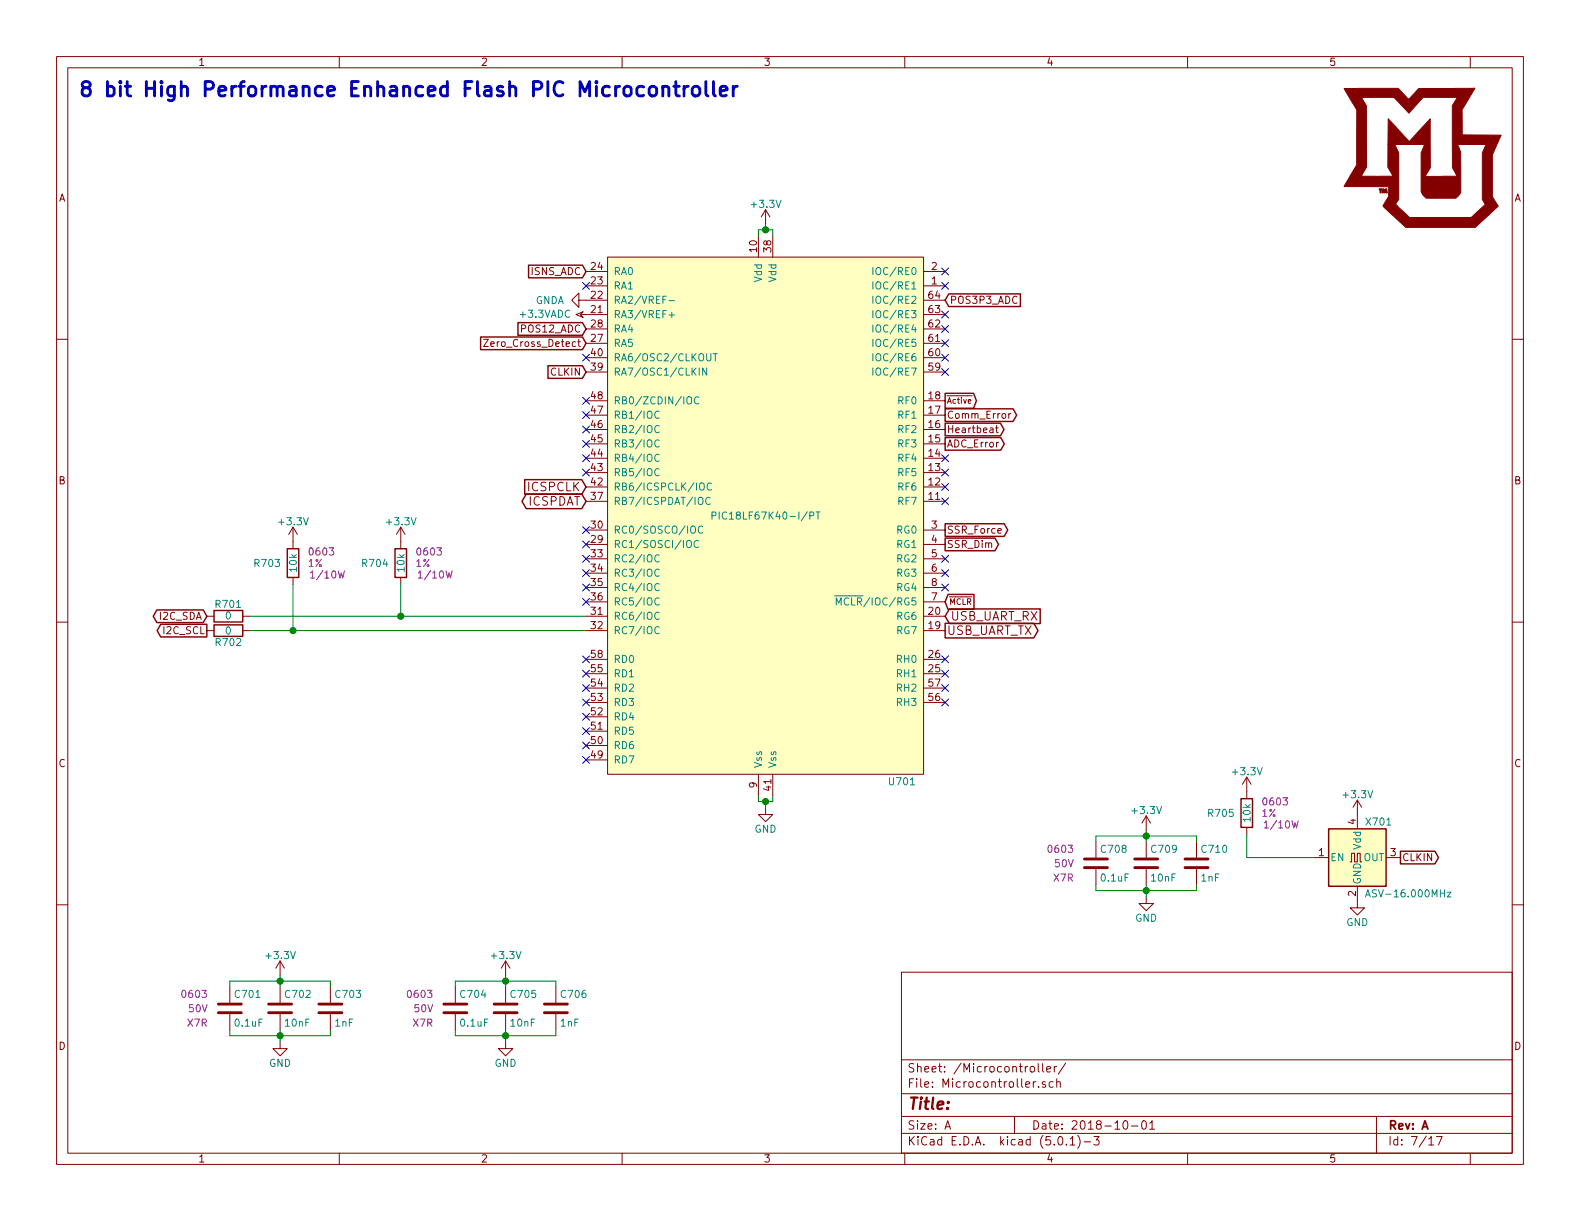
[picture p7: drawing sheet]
EESchema Schematic File Version 4
LIBS:AC_Power_Meter-cache
EELAYER 26 0
EELAYER END
$Descr A 11000 8500
encoding utf-8
Sheet 7 17
Title ""
Date "2018-10-01"
Rev "A"
Comp ""
Comment1 ""
Comment2 ""
Comment3 ""
Comment4 ""
$EndDescr
$Comp
L Custom_Library:PIC18(L)F67K40-I_PT U701
U 1 1
P 5330 3640
F 0 "U701" H 6380 1840 50  0000 R CNN
F 1 "PIC18LF67K40-I/PT" H 5330 3690 50  0000 C CNN
F 2 "Housings_QFP:TQFP-64_10x10mm_Pitch0.5mm" H 5330 5740 50  0001 C CNN
F 3 "" H 4680 4290 50  0001 C CNN
F 4 "PIC18LF67K40-I/PT-ND" H 5330 3640 50  0001 C CNN "Digi-Key PN"
	1    5330 3640
	1    0    0    -1  
$EndComp
$Comp
L power:GND #PWR0712
U 1 1
P 5330 5620
F 0 "#PWR0712" H 5330 5370 50  0001 C CNN
F 1 "GND" H 5330 5470 50  0000 C CNN
F 2 "" H 5330 5620 50  0001 C CNN
F 3 "" H 5330 5620 50  0001 C CNN
	1    5330 5620
	1    0    0    -1  
$EndComp
Wire Wire Line
	5330 5620 5330 5580
Wire Wire Line
	5330 5580 5280 5580
Wire Wire Line
	5280 5580 5280 5540
Wire Wire Line
	5330 5580 5380 5580
Wire Wire Line
	5380 5580 5380 5540
Connection ~ 5330 5580
Wire Wire Line
	5330 1560 5330 1600
Wire Wire Line
	5330 1600 5280 1600
Wire Wire Line
	5280 1600 5280 1640
Wire Wire Line
	5330 1600 5380 1600
Wire Wire Line
	5380 1600 5380 1640
Connection ~ 5330 1600
Text GLabel 6580 4190 2    40   Input ~ 0
~MCLR
Text GLabel 4080 3390 0    60   Input ~ 0
ICSPCLK
Text GLabel 4080 3490 0    60   BiDi ~ 0
ICSPDAT
$Comp
L Custom_Library:C_Custom C?
U 1 1
P 1600 7020
AR Path="/5BB27BA3/5BB289D5" Ref="C?"  Part="1" 
AR Path="/5BB27B84/5BB289D5" Ref="C701"  Part="1" 
F 0 "C701" H 1625 7120 50  0000 L CNN
F 1 "0.1uF" H 1625 6920 50  0000 L CNN
F 2 "Capacitors_SMD:C_0603" H 1638 6870 50  0001 C CNN
F 3 "" H 1625 7120 50  0001 C CNN
F 4 "0603" H 1450 7120 50  0000 R CNN "display_footprint"
F 5 "50V" H 1450 7020 50  0000 R CNN "Voltage"
F 6 "X7R" H 1450 6920 50  0000 R CNN "Dielectric"
F 7 "490-8020-1-ND" H 2025 7520 60  0001 C CNN "Digi-Key PN"
	1    1600 7020
	1    0    0    -1  
$EndComp
$Comp
L Custom_Library:C_Custom C?
U 1 1
P 1950 7020
AR Path="/5BB27BA3/5BB28AC0" Ref="C?"  Part="1" 
AR Path="/5BB27B84/5BB28AC0" Ref="C702"  Part="1" 
F 0 "C702" H 1975 7120 50  0000 L CNN
F 1 "10nF" H 1975 6920 50  0000 L CNN
F 2 "Capacitors_SMD:C_0603" H 1988 6870 50  0001 C CNN
F 3 "" H 1975 7120 50  0001 C CNN
F 4 "0603" H 1800 7120 50  0001 R CNN "display_footprint"
F 5 "50V" H 1800 7020 50  0001 R CNN "Voltage"
F 6 "X7R" H 1800 6920 50  0001 R CNN "Dielectric"
F 7 "1276-1921-1-ND" H 2375 7520 60  0001 C CNN "Digi-Key PN"
	1    1950 7020
	1    0    0    -1  
$EndComp
$Comp
L Custom_Library:C_Custom C?
U 1 1
P 2300 7020
AR Path="/5BB27BA3/5BB28D2A" Ref="C?"  Part="1" 
AR Path="/5BB27B84/5BB28D2A" Ref="C703"  Part="1" 
F 0 "C703" H 2325 7120 50  0000 L CNN
F 1 "1nF" H 2325 6920 50  0000 L CNN
F 2 "Capacitors_SMD:C_0603" H 2338 6870 50  0001 C CNN
F 3 "" H 2325 7120 50  0001 C CNN
F 4 "0603" H 2150 7120 50  0001 R CNN "display_footprint"
F 5 "50V" H 2150 7020 50  0001 R CNN "Voltage"
F 6 "X7R" H 2150 6920 50  0001 R CNN "Dielectric"
F 7 "478-1215-1-ND" H 2725 7520 60  0001 C CNN "Digi-Key PN"
	1    2300 7020
	1    0    0    -1  
$EndComp
$Comp
L power:GND #PWR0702
U 1 1
P 1950 7250
F 0 "#PWR0702" H 1950 7000 50  0001 C CNN
F 1 "GND" H 1950 7100 50  0000 C CNN
F 2 "" H 1950 7250 50  0001 C CNN
F 3 "" H 1950 7250 50  0001 C CNN
	1    1950 7250
	1    0    0    -1  
$EndComp
Wire Wire Line
	1950 6790 1950 6830
Wire Wire Line
	1950 6830 2300 6830
Wire Wire Line
	2300 6830 2300 6870
Connection ~ 1950 6830
Wire Wire Line
	1950 6830 1950 6870
Wire Wire Line
	1950 6830 1600 6830
Wire Wire Line
	1600 6830 1600 6870
Wire Wire Line
	1950 7170 1950 7210
Wire Wire Line
	1950 7210 2300 7210
Wire Wire Line
	2300 7210 2300 7170
Connection ~ 1950 7210
Wire Wire Line
	1950 7210 1950 7250
Wire Wire Line
	1950 7210 1600 7210
Wire Wire Line
	1600 7210 1600 7170
$Comp
L Custom_Library:C_Custom C?
U 1 1
P 3170 7020
AR Path="/5BB27BA3/5BB29946" Ref="C?"  Part="1" 
AR Path="/5BB27B84/5BB29946" Ref="C704"  Part="1" 
F 0 "C704" H 3195 7120 50  0000 L CNN
F 1 "0.1uF" H 3195 6920 50  0000 L CNN
F 2 "Capacitors_SMD:C_0603" H 3208 6870 50  0001 C CNN
F 3 "" H 3195 7120 50  0001 C CNN
F 4 "0603" H 3020 7120 50  0000 R CNN "display_footprint"
F 5 "50V" H 3020 7020 50  0000 R CNN "Voltage"
F 6 "X7R" H 3020 6920 50  0000 R CNN "Dielectric"
F 7 "490-8020-1-ND" H 3595 7520 60  0001 C CNN "Digi-Key PN"
	1    3170 7020
	1    0    0    -1  
$EndComp
$Comp
L Custom_Library:C_Custom C?
U 1 1
P 3520 7020
AR Path="/5BB27BA3/5BB29951" Ref="C?"  Part="1" 
AR Path="/5BB27B84/5BB29951" Ref="C705"  Part="1" 
F 0 "C705" H 3545 7120 50  0000 L CNN
F 1 "10nF" H 3545 6920 50  0000 L CNN
F 2 "Capacitors_SMD:C_0603" H 3558 6870 50  0001 C CNN
F 3 "" H 3545 7120 50  0001 C CNN
F 4 "0603" H 3370 7120 50  0001 R CNN "display_footprint"
F 5 "50V" H 3370 7020 50  0001 R CNN "Voltage"
F 6 "X7R" H 3370 6920 50  0001 R CNN "Dielectric"
F 7 "1276-1921-1-ND" H 3945 7520 60  0001 C CNN "Digi-Key PN"
	1    3520 7020
	1    0    0    -1  
$EndComp
$Comp
L Custom_Library:C_Custom C?
U 1 1
P 3870 7020
AR Path="/5BB27BA3/5BB2995C" Ref="C?"  Part="1" 
AR Path="/5BB27B84/5BB2995C" Ref="C706"  Part="1" 
F 0 "C706" H 3895 7120 50  0000 L CNN
F 1 "1nF" H 3895 6920 50  0000 L CNN
F 2 "Capacitors_SMD:C_0603" H 3908 6870 50  0001 C CNN
F 3 "" H 3895 7120 50  0001 C CNN
F 4 "0603" H 3720 7120 50  0001 R CNN "display_footprint"
F 5 "50V" H 3720 7020 50  0001 R CNN "Voltage"
F 6 "X7R" H 3720 6920 50  0001 R CNN "Dielectric"
F 7 "478-1215-1-ND" H 4295 7520 60  0001 C CNN "Digi-Key PN"
	1    3870 7020
	1    0    0    -1  
$EndComp
$Comp
L power:GND #PWR0706
U 1 1
P 3520 7250
F 0 "#PWR0706" H 3520 7000 50  0001 C CNN
F 1 "GND" H 3520 7100 50  0000 C CNN
F 2 "" H 3520 7250 50  0001 C CNN
F 3 "" H 3520 7250 50  0001 C CNN
	1    3520 7250
	1    0    0    -1  
$EndComp
Wire Wire Line
	3520 6790 3520 6830
Wire Wire Line
	3520 6830 3870 6830
Wire Wire Line
	3870 6830 3870 6870
Connection ~ 3520 6830
Wire Wire Line
	3520 6830 3520 6870
Wire Wire Line
	3520 6830 3170 6830
Wire Wire Line
	3170 6830 3170 6870
Wire Wire Line
	3520 7170 3520 7210
Wire Wire Line
	3520 7210 3870 7210
Wire Wire Line
	3870 7210 3870 7170
Connection ~ 3520 7210
Wire Wire Line
	3520 7210 3520 7250
Wire Wire Line
	3520 7210 3170 7210
Wire Wire Line
	3170 7210 3170 7170
Text GLabel 6580 4390 2    60   Output ~ 0
USB_UART_TX
Text GLabel 6580 4290 2    60   Input ~ 0
USB_UART_RX
Text Notes 540  690  0    100  ~ 20
8 bit High Performance Enhanced Flash PIC Microcontroller
$Comp
L Custom_Library:MU_Logo #G701
U 1 1
P 9900 1100
F 0 "#G701" H 9900 614 60  0001 C CNN
F 1 "MU_Logo" H 9900 1586 60  0001 C CNN
F 2 "" H 9900 1100 50  0001 C CNN
F 3 "" H 9900 1100 50  0001 C CNN
	1    9900 1100
	1    0    0    -1  
$EndComp
Text GLabel 4080 1890 0    50   Input ~ 0
ISNS_ADC
$Comp
L Custom_Library:R_Custom R?
U 1 1
P 2790 3920
AR Path="/5BB27BA3/5BBE6824" Ref="R?"  Part="1" 
AR Path="/5BB27BF7/5BBE6824" Ref="R?"  Part="1" 
AR Path="/5BB27B84/5BBE6824" Ref="R704"  Part="1" 
F 0 "R704" H 2710 3920 50  0000 R CNN
F 1 "10k" V 2790 3920 50  0000 C CNN
F 2 "Resistors_SMD:R_0603" H 2790 3920 50  0001 C CNN
F 3 "" H 2790 3920 50  0001 C CNN
F 4 "0603" H 2890 4000 50  0000 L CNN "display_footprint"
F 5 "1%" H 2890 3920 50  0000 L CNN "Tolerance"
F 6 "1/10W" H 2900 3840 50  0000 L CNN "Wattage"
F 7 "RHM10KADCT-ND" H 3090 4320 60  0001 C CNN "Digi-Key PN"
	1    2790 3920
	1    0    0    -1  
$EndComp
$Comp
L Custom_Library:R_Custom R?
U 1 1
P 2040 3920
AR Path="/5BB27BA3/5BBE682F" Ref="R?"  Part="1" 
AR Path="/5BB27BF7/5BBE682F" Ref="R?"  Part="1" 
AR Path="/5BB27B84/5BBE682F" Ref="R703"  Part="1" 
F 0 "R703" H 1960 3920 50  0000 R CNN
F 1 "10k" V 2040 3920 50  0000 C CNN
F 2 "Resistors_SMD:R_0603" H 2040 3920 50  0001 C CNN
F 3 "" H 2040 3920 50  0001 C CNN
F 4 "0603" H 2140 4000 50  0000 L CNN "display_footprint"
F 5 "1%" H 2140 3920 50  0000 L CNN "Tolerance"
F 6 "1/10W" H 2150 3840 50  0000 L CNN "Wattage"
F 7 "RHM10KADCT-ND" H 2340 4320 60  0001 C CNN "Digi-Key PN"
	1    2040 3920
	1    0    0    -1  
$EndComp
$Comp
L Device:R R?
U 1 1
P 1590 4290
AR Path="/5A2D2FD2/5BBE6845" Ref="R?"  Part="1" 
AR Path="/5A0A8BD0/5BBE6845" Ref="R?"  Part="1" 
AR Path="/5BB27BCC/5BBE6845" Ref="R?"  Part="1" 
AR Path="/5BB27BF7/5BBE6845" Ref="R?"  Part="1" 
AR Path="/5BB27B84/5BBE6845" Ref="R701"  Part="1" 
F 0 "R701" V 1670 4290 50  0000 C CNN
F 1 "0" V 1590 4290 50  0000 C CNN
F 2 "Resistors_SMD:R_0603" V 1520 4290 50  0001 C CNN
F 3 "" V 1670 4290 50  0001 C CNN
F 4 "1%" V 1330 4290 50  0001 C CNN "Tolerance"
F 5 "1/10W" V 1490 4290 50  0001 C CNN "Wattage"
F 6 "0603" V 1410 4290 50  0001 C CNN "display_footprint"
F 7 "P0.0GCT-ND" H 10  -900 50  0001 C CNN "Digi-Key PN"
	1    1590 4290
	0    -1   -1   0   
$EndComp
$Comp
L Device:R R?
U 1 1
P 1590 4390
AR Path="/5A2D2FD2/5BBE684F" Ref="R?"  Part="1" 
AR Path="/5A0A8BD0/5BBE684F" Ref="R?"  Part="1" 
AR Path="/5BB27BCC/5BBE684F" Ref="R?"  Part="1" 
AR Path="/5BB27BF7/5BBE684F" Ref="R?"  Part="1" 
AR Path="/5BB27B84/5BBE684F" Ref="R702"  Part="1" 
F 0 "R702" V 1670 4390 50  0000 C CNN
F 1 "0" V 1590 4390 50  0000 C CNN
F 2 "Resistors_SMD:R_0603" V 1520 4390 50  0001 C CNN
F 3 "" V 1670 4390 50  0001 C CNN
F 4 "1%" V 1330 4390 50  0001 C CNN "Tolerance"
F 5 "1/10W" V 1490 4390 50  0001 C CNN "Wattage"
F 6 "0603" V 1410 4390 50  0001 C CNN "display_footprint"
F 7 "P0.0GCT-ND" H 10  -900 50  0001 C CNN "Digi-Key PN"
	1    1590 4390
	0    1    1    0   
$EndComp
Wire Wire Line
	2040 4070 2040 4390
Wire Wire Line
	2790 4070 2790 4290
Text GLabel 1440 4290 0    50   BiDi ~ 0
I2C_SDA
Text GLabel 1440 4390 0    50   Output ~ 0
I2C_SCL
Text GLabel 4080 2390 0    50   Input ~ 0
Zero_Cross_Detect
Text GLabel 6580 3690 2    50   Output ~ 0
SSR_Force
Text GLabel 6580 3790 2    50   Output ~ 0
SSR_Dim
Text GLabel 6580 2790 2    40   Output ~ 0
~Active
Text GLabel 6580 2890 2    50   Output ~ 0
Comm_Error
Text GLabel 6580 2990 2    50   Output ~ 0
Heartbeat
Text GLabel 6580 3090 2    50   Output ~ 0
ADC_Error
Wire Wire Line
	2790 4290 1740 4290
Wire Wire Line
	1740 4390 2040 4390
$Comp
L Oscillator:ASV-xxxMHz X701
U 1 1
P 9450 5970
F 0 "X701" H 9500 6220 50  0000 L CNN
F 1 "ASV-16.000MHz" H 9500 5720 50  0000 L CNN
F 2 "Oscillators:Oscillator_SMD_Abracon_ASV-4pin_7.0x5.1mm" H 10150 5620 50  0001 C CNN
F 3 "http://www.abracon.com/Oscillators/ASV.pdf" H 9350 5970 50  0001 C CNN
F 4 "535-10072-1-ND" H 9450 5970 50  0001 C CNN "Digi-Key PN"
	1    9450 5970
	1    0    0    -1  
$EndComp
$Comp
L power:GND #PWR0717
U 1 1
P 9450 6270
F 0 "#PWR0717" H 9450 6020 50  0001 C CNN
F 1 "GND" H 9450 6120 50  0000 C CNN
F 2 "" H 9450 6270 50  0001 C CNN
F 3 "" H 9450 6270 50  0001 C CNN
	1    9450 6270
	1    0    0    -1  
$EndComp
$Comp
L Custom_Library:R_Custom R?
U 1 1
P 8680 5660
AR Path="/5BB27BA3/5BBF2EFB" Ref="R?"  Part="1" 
AR Path="/5BB27BF7/5BBF2EFB" Ref="R?"  Part="1" 
AR Path="/5BB27B84/5BBF2EFB" Ref="R705"  Part="1" 
F 0 "R705" H 8600 5660 50  0000 R CNN
F 1 "10k" V 8680 5660 50  0000 C CNN
F 2 "Resistors_SMD:R_0603" H 8680 5660 50  0001 C CNN
F 3 "" H 8680 5660 50  0001 C CNN
F 4 "0603" H 8780 5740 50  0000 L CNN "display_footprint"
F 5 "1%" H 8780 5660 50  0000 L CNN "Tolerance"
F 6 "1/10W" H 8790 5580 50  0000 L CNN "Wattage"
F 7 "RHM10KADCT-ND" H 8980 6060 60  0001 C CNN "Digi-Key PN"
	1    8680 5660
	1    0    0    -1  
$EndComp
Wire Wire Line
	9150 5970 8680 5970
Wire Wire Line
	8680 5970 8680 5810
$Comp
L Custom_Library:C_Custom C?
U 1 1
P 7630 6010
AR Path="/5BB27BA3/5BBF4380" Ref="C?"  Part="1" 
AR Path="/5BB27B84/5BBF4380" Ref="C708"  Part="1" 
F 0 "C708" H 7655 6110 50  0000 L CNN
F 1 "0.1uF" H 7655 5910 50  0000 L CNN
F 2 "Capacitors_SMD:C_0603" H 7668 5860 50  0001 C CNN
F 3 "" H 7655 6110 50  0001 C CNN
F 4 "0603" H 7480 6110 50  0000 R CNN "display_footprint"
F 5 "50V" H 7480 6010 50  0000 R CNN "Voltage"
F 6 "X7R" H 7480 5910 50  0000 R CNN "Dielectric"
F 7 "490-8020-1-ND" H 8055 6510 60  0001 C CNN "Digi-Key PN"
	1    7630 6010
	1    0    0    -1  
$EndComp
$Comp
L Custom_Library:C_Custom C?
U 1 1
P 7980 6010
AR Path="/5BB27BA3/5BBF438B" Ref="C?"  Part="1" 
AR Path="/5BB27B84/5BBF438B" Ref="C709"  Part="1" 
F 0 "C709" H 8005 6110 50  0000 L CNN
F 1 "10nF" H 8005 5910 50  0000 L CNN
F 2 "Capacitors_SMD:C_0603" H 8018 5860 50  0001 C CNN
F 3 "" H 8005 6110 50  0001 C CNN
F 4 "0603" H 7830 6110 50  0001 R CNN "display_footprint"
F 5 "50V" H 7830 6010 50  0001 R CNN "Voltage"
F 6 "X7R" H 7830 5910 50  0001 R CNN "Dielectric"
F 7 "1276-1921-1-ND" H 8405 6510 60  0001 C CNN "Digi-Key PN"
	1    7980 6010
	1    0    0    -1  
$EndComp
$Comp
L Custom_Library:C_Custom C?
U 1 1
P 8330 6010
AR Path="/5BB27BA3/5BBF4396" Ref="C?"  Part="1" 
AR Path="/5BB27B84/5BBF4396" Ref="C710"  Part="1" 
F 0 "C710" H 8355 6110 50  0000 L CNN
F 1 "1nF" H 8355 5910 50  0000 L CNN
F 2 "Capacitors_SMD:C_0603" H 8368 5860 50  0001 C CNN
F 3 "" H 8355 6110 50  0001 C CNN
F 4 "0603" H 8180 6110 50  0001 R CNN "display_footprint"
F 5 "50V" H 8180 6010 50  0001 R CNN "Voltage"
F 6 "X7R" H 8180 5910 50  0001 R CNN "Dielectric"
F 7 "478-1215-1-ND" H 8755 6510 60  0001 C CNN "Digi-Key PN"
	1    8330 6010
	1    0    0    -1  
$EndComp
$Comp
L power:GND #PWR0714
U 1 1
P 7980 6240
F 0 "#PWR0714" H 7980 5990 50  0001 C CNN
F 1 "GND" H 7980 6090 50  0000 C CNN
F 2 "" H 7980 6240 50  0001 C CNN
F 3 "" H 7980 6240 50  0001 C CNN
	1    7980 6240
	1    0    0    -1  
$EndComp
Wire Wire Line
	7980 5780 7980 5820
Wire Wire Line
	7980 5820 8330 5820
Wire Wire Line
	8330 5820 8330 5860
Connection ~ 7980 5820
Wire Wire Line
	7980 5820 7980 5860
Wire Wire Line
	7980 5820 7630 5820
Wire Wire Line
	7630 5820 7630 5860
Wire Wire Line
	7980 6160 7980 6200
Wire Wire Line
	7980 6200 8330 6200
Wire Wire Line
	8330 6200 8330 6160
Connection ~ 7980 6200
Wire Wire Line
	7980 6200 7980 6240
Wire Wire Line
	7980 6200 7630 6200
Wire Wire Line
	7630 6200 7630 6160
Text GLabel 9750 5970 2    50   Output ~ 0
CLKIN
Text GLabel 4080 2590 0    50   Input ~ 0
CLKIN
Text GLabel 6580 2090 2    50   Input ~ 0
POS3P3_ADC
Text GLabel 4080 2290 0    50   Input ~ 0
POS12_ADC
$Comp
L power:+3.3VADC #PWR0710
U 1 1
P 4080 2190
F 0 "#PWR0710" H 4230 2140 50  0001 C CNN
F 1 "+3.3VADC" V 4080 2290 50  0000 L CNN
F 2 "" H 4080 2190 50  0001 C CNN
F 3 "" H 4080 2190 50  0001 C CNN
	1    4080 2190
	0    -1   -1   0   
$EndComp
$Comp
L power:GNDA #PWR0709
U 1 1
P 4080 2090
F 0 "#PWR0709" H 4080 1840 50  0001 C CNN
F 1 "GNDA" V 4080 1940 50  0000 R CNN
F 2 "" H 4080 2090 50  0001 C CNN
F 3 "" H 4080 2090 50  0001 C CNN
	1    4080 2090
	0    1    1    0   
$EndComp
NoConn ~ 4080 1990
NoConn ~ 4080 2490
NoConn ~ 4080 2990
NoConn ~ 4080 3090
NoConn ~ 4080 3190
NoConn ~ 4080 3290
NoConn ~ 4080 3690
NoConn ~ 4080 3790
NoConn ~ 4080 4090
NoConn ~ 4080 4190
NoConn ~ 4080 4590
NoConn ~ 4080 4690
NoConn ~ 4080 4790
NoConn ~ 4080 4890
NoConn ~ 4080 4990
NoConn ~ 4080 5090
NoConn ~ 6580 2290
NoConn ~ 6580 2390
NoConn ~ 6580 2490
NoConn ~ 6580 2590
NoConn ~ 6580 3190
NoConn ~ 6580 3290
NoConn ~ 6580 3390
NoConn ~ 6580 3490
NoConn ~ 6580 3890
NoConn ~ 6580 3990
NoConn ~ 6580 4090
NoConn ~ 6580 4590
NoConn ~ 6580 4690
NoConn ~ 6580 4790
NoConn ~ 6580 4890
Wire Wire Line
	4080 4390 2040 4390
Connection ~ 2040 4390
Wire Wire Line
	2790 4290 4080 4290
Connection ~ 2790 4290
NoConn ~ 4080 5190
NoConn ~ 4080 5290
NoConn ~ 4080 2890
NoConn ~ 6580 1990
NoConn ~ 6580 2190
NoConn ~ 6580 1890
NoConn ~ 4080 2790
NoConn ~ 4080 3890
NoConn ~ 4080 3990
$Comp
L power:+3.3V #PWR?
U 1 1
P 1950 6790
F 0 "#PWR?" H 1950 6640 50  0001 C CNN
F 1 "+3.3V" H 1950 6930 50  0000 C CNN
F 2 "" H 1950 6790 50  0001 C CNN
F 3 "" H 1950 6790 50  0001 C CNN
	1    1950 6790
	1    0    0    -1  
$EndComp
$Comp
L power:+3.3V #PWR?
U 1 1
P 3520 6790
F 0 "#PWR?" H 3520 6640 50  0001 C CNN
F 1 "+3.3V" H 3520 6930 50  0000 C CNN
F 2 "" H 3520 6790 50  0001 C CNN
F 3 "" H 3520 6790 50  0001 C CNN
	1    3520 6790
	1    0    0    -1  
$EndComp
$Comp
L power:+3.3V #PWR?
U 1 1
P 2040 3770
F 0 "#PWR?" H 2040 3620 50  0001 C CNN
F 1 "+3.3V" H 2040 3910 50  0000 C CNN
F 2 "" H 2040 3770 50  0001 C CNN
F 3 "" H 2040 3770 50  0001 C CNN
	1    2040 3770
	1    0    0    -1  
$EndComp
$Comp
L power:+3.3V #PWR?
U 1 1
P 2790 3770
F 0 "#PWR?" H 2790 3620 50  0001 C CNN
F 1 "+3.3V" H 2790 3910 50  0000 C CNN
F 2 "" H 2790 3770 50  0001 C CNN
F 3 "" H 2790 3770 50  0001 C CNN
	1    2790 3770
	1    0    0    -1  
$EndComp
$Comp
L power:+3.3V #PWR?
U 1 1
P 5330 1560
F 0 "#PWR?" H 5330 1410 50  0001 C CNN
F 1 "+3.3V" H 5330 1700 50  0000 C CNN
F 2 "" H 5330 1560 50  0001 C CNN
F 3 "" H 5330 1560 50  0001 C CNN
	1    5330 1560
	1    0    0    -1  
$EndComp
$Comp
L power:+3.3V #PWR?
U 1 1
P 7980 5780
F 0 "#PWR?" H 7980 5630 50  0001 C CNN
F 1 "+3.3V" H 7980 5920 50  0000 C CNN
F 2 "" H 7980 5780 50  0001 C CNN
F 3 "" H 7980 5780 50  0001 C CNN
	1    7980 5780
	1    0    0    -1  
$EndComp
$Comp
L power:+3.3V #PWR?
U 1 1
P 8680 5510
F 0 "#PWR?" H 8680 5360 50  0001 C CNN
F 1 "+3.3V" H 8680 5650 50  0000 C CNN
F 2 "" H 8680 5510 50  0001 C CNN
F 3 "" H 8680 5510 50  0001 C CNN
	1    8680 5510
	1    0    0    -1  
$EndComp
$Comp
L power:+3.3V #PWR?
U 1 1
P 9450 5670
F 0 "#PWR?" H 9450 5520 50  0001 C CNN
F 1 "+3.3V" H 9450 5810 50  0000 C CNN
F 2 "" H 9450 5670 50  0001 C CNN
F 3 "" H 9450 5670 50  0001 C CNN
	1    9450 5670
	1    0    0    -1  
$EndComp
$EndSCHEMATC
